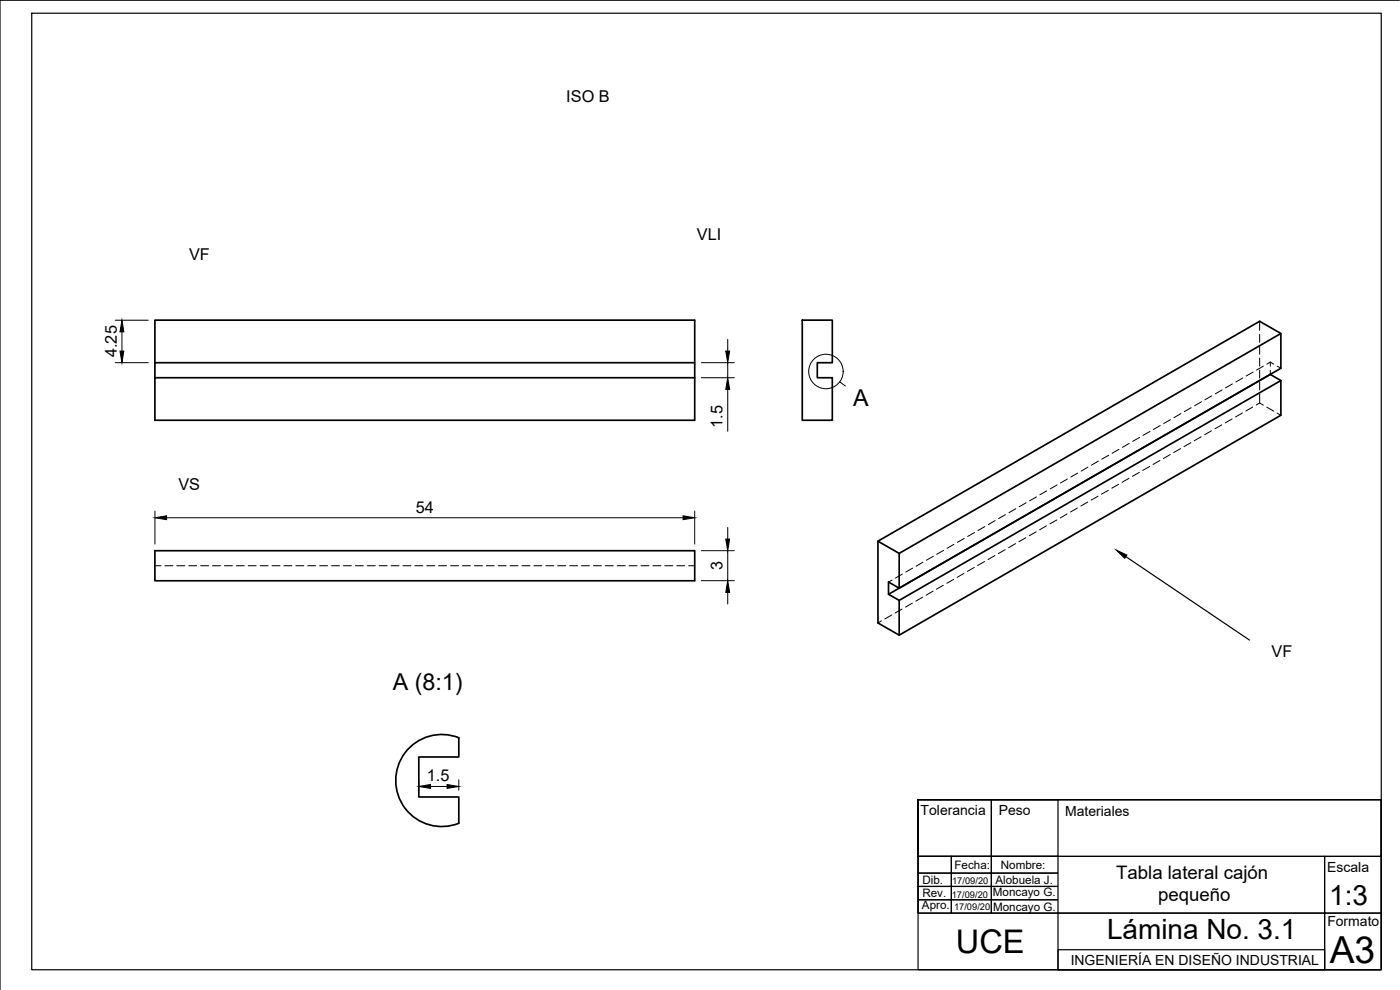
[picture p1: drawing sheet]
<svg xmlns="http://www.w3.org/2000/svg" width="420mm" height="297mm" viewBox="0 0 420 297" stroke-linecap="round" stroke-linejoin="round" font-family="sans-serif">
<!-- layer: Visible -->
<path d="M240.8 96.1h9v12.7h-4.5v4.5h4.5v12.8h-9zM46.5 108.8v-12.7h162v30h-162v-12.8h162M208.5 108.8h-162v4.5M381.2 112.3l3.2 1.9v10.4l-114.5 66-6.4-3.7v-24.5l114.5-66 6.4 3.7v10.4l-114.5 66-3.2-1.9v3.7M381.2 112.3l-114.5 66 3.2 1.8M381.2 112.3h.1M384.4 114.2l-114.5 65.9v10.5M384.4 100.1l-114.5 65.9M46.5 165.2h162v9.1h-162zM263.5 162.4l6.4 3.6v10.5M122.4 224.8a13.8 13.8 0 0 1 15.3-3.4v5.7h-12v12h12v7.9a13.8 13.8 0 0 1-16.5-5 13.8 13.8 0 0 1 1.2-17.2z" fill="none" stroke="#000" stroke-width=".51"/>
<!-- layer: Hidden -->
<g fill="none" stroke="#000" stroke-width=".3">
<path d="M378 96.4v2.7M363.7 118.8l-2.1 1.2M366.8 117l-2.1 1.2M369.9 115.2l-2.1 1.2M373 113.4l-2.1 1.2M376 111.6l-2 1.2M378 100.3v2.4M378 103.9v2.4M378 107.5v2.4M378 111v2.4M378 114.6v2.4M378 118.2v2.7"/>
<path d="M379.2 109.9l-2.1 1.1M381.2 108.7l1.1 .6M381.2 108.7v1.2M381.2 111.1v1.2M381.2 108.7l-1 .6M383.3 109.9l1.1 .6M329.6 138.4l-2 1.2M332.7 136.6l-2.1 1.2M335.8 134.8l-2 1.2M338.9 133l-2.1 1.2M342 131.2l-2.1 1.2M345 140l-2.1 1.1"/>
<path d="M345.1 129.5l-2.1 1.1M348.1 138.2l-2.1 1.2M348.2 127.7l-2.1 1.2M351.2 136.4l-2.1 1.2M351.3 125.9l-2.1 1.2M354.3 134.6l-2.1 1.2M354.4 124.1l-2.1 1.2M357.4 132.8l-2.1 1.2M357.5 122.3l-2.1 1.2M360.5 131l-2.1 1.2M360.6 120.6l-2.1 1.1M363.6 129.3l-2.1 1.1"/>
<path d="M366.7 127.5l-2.1 1.2M369.8 125.7l-2.1 1.2M372.9 123.9l-2.1 1.2M376 122.1l-2.1 1.2M378 120.9l1.2 .7M378 120.9l-1 .6M380.2 122.2l2 1.2M383.3 124l1.1 .6M292.5 159.8l-2.1 1.2M295.6 158l-2.1 1.2M298.7 156.2l-2.1 1.2M301.8 154.4l-2.1 1.2"/>
<path d="M304.9 152.6l-2.1 1.2M308 150.9l-2.1 1.1M311 159.6l-2.1 1.1M311 149.1l-2 1.2M314 157.8l-2 1.2M314.1 147.3l-2 1.2M317.2 156l-2.1 1.2M317.2 145.5l-2 1.2M320.3 154.2l-2.1 1.2M320.3 143.7l-2 1.2M323.3 152.4l-2 1.2M323.4 142l-2 1.1"/>
<path d="M326.4 150.7l-2 1.1M326.5 140.2l-2 1.2M329.5 148.9l-2 1.2M332.6 147.1l-2 1.2M335.7 145.3l-2 1.2M338.8 143.5l-2 1.2M341.9 141.7l-2 1.2M46.5 169.7h1.8M49.5 169.7h2.4M53.1 169.7h2.4M56.6 169.7h2.4M60.2 169.7h2.4"/>
<path d="M63.8 169.7h2.4M67.4 169.7h2.3M70.9 169.7h2.4M74.5 169.7h2.4M78.1 169.7h2.4M81.6 169.7h2.4M85.2 169.7h2.4M88.8 169.7h2.4M92.4 169.7h2.3M95.9 169.7h2.4M99.5 169.7h2.4M103.1 169.7h2.4"/>
<path d="M106.7 169.7h2.3M110.2 169.7h2.4M113.8 169.7h2.4M117.4 169.7h2.3M120.9 169.7h2.4M124.5 169.7h2.4M128.1 169.7h2.4M131.7 169.7h2.3M135.2 169.7h2.4M138.8 169.7h2.4M142.4 169.7h2.4M145.9 169.7h2.4"/>
<path d="M149.5 169.7h2.4M153.1 169.7h2.4M156.7 169.7h2.3M160.2 169.7h2.4M163.8 169.7h2.4M167.4 169.7h2.4M170.9 169.7h2.4M174.5 169.7h2.4M178.1 169.7h2.4M181.7 169.7h2.3M185.2 169.7h2.4M188.8 169.7h2.4"/>
<path d="M192.4 169.7h2.4M196 169.7h2.3M199.5 169.7h2.4M203.1 169.7h2.4M206.7 169.7h1.8M267.7 174l-1 .6M270.8 172.2l-2.1 1.2M273.9 170.5l-2.1 1.1M276.9 179.2l-2.1 1.2M277 168.7l-2.1 1.2M280 177.4l-2.1 1.2M280.1 166.9l-2.1 1.2"/>
<path d="M283.1 175.6l-2.1 1.2M283.2 165.1l-2.1 1.2M286.2 173.8l-2.1 1.2M286.3 163.3l-2.1 1.2M289.3 172l-2.1 1.2M289.4 161.6l-2.1 1.1M292.4 170.3l-2.1 1.2M295.5 168.5l-2.1 1.2M298.6 166.7l-2.1 1.2M301.7 164.9l-2.1 1.2M304.8 163.1l-2.1 1.2M307.9 161.3l-2.1 1.2"/>
<path d="M264.5 186.3l-1 .6M267.6 184.5l-2 1.2M270.7 182.7l-2.1 1.2M273.8 181l-2 1.1"/>
</g>
<!-- layer: Sketch1 -->
<g fill="none" stroke="#000" stroke-width=".36">
<path d="M9.5 4h405v287h-405zM420 .1h-420v296.9M337.9 167l37.1 25.1M275.5 240v16.9h139v-16.9h-139h139v51h-139zM275.5 240h22v16.9h-22zM297.5 240h20v16.9h-20zM275.5 256.9h122v17.1h-122zM275.5 256.9h10v5.1h-10zM285.5 256.9h12v5.1h-12zM297.5 256.9h20v5.1h-20zM397.5 256.9h17v17.1h-17zM275.5 262h10v4h-10z"/>
<path d="M275.5 266h10v4h-10zM275.5 270h10v4h-10zM285.5 262h12v4h-12zM285.5 266h12v4h-12zM285.5 270h12v4h-12zM297.5 262h20v4h-20zM297.5 266h20v4h-20zM297.5 270h20v4h-20zM317.5 274h80v17h-80zM397.5 274h17v17h-17zM317.5 285h80v6h-80z"/>
</g>
<path d="M335 165l3.2 1.5-.7 1z" fill="#000" stroke="#000" stroke-width=".3"/>
<!-- layer: Dimensions -->
<g fill="none" stroke="#000" stroke-width=".3">
<path d="M34.6 96.1h9.9M36.6 99.6v5.7M34.6 108.8h9.9M210.5 108.8h9.9M210.5 113.3h9.9M218.4 101.8v3.5M218.4 108.8v4.5M218.4 116.8v12.6M46.5 153.3v9.9M50 155.3h155M208.5 153.3v9.9M218.4 158.2v3.5"/>
<path d="M210.5 165.2h9.9M210.5 174.2h9.9M218.4 165.2v9M218.4 177.7v3.5M125.7 234v3.1M129.2 236h5M137.7 234v3.1"/>
</g>
<path d="M36.6 96.1l.6 3.5h-1.2zM36 105.3h1.2l-.6 3.5zM217.8 105.3h1.2l-.6 3.5zM218.4 113.3l.6 3.5h-1.2zM46.5 155.3l3.5-.5v1.1zM205 154.8l3.5 .5-3.5 .6zM217.8 161.7h1.2l-.6 3.5zM218.4 174.2l.6 3.5h-1.2zM125.7 236l3.5-.6v1.1zM134.2 235.4l3.5 .6-3.5 .5z" fill="#000" stroke="#000" stroke-width=".3"/>
<!-- layer: Annotations -->
<g fill="none" stroke="#000" stroke-width=".3">
<path d="M252 114.6l1.7 1.2"/>
<circle cx="247.9" cy="111.5" r="5.2"/>
</g>
<text font-size="11.2" x="399.1" y="289">A3</text>
<text font-size="9.8" x="286.9" y="285.9">UCE</text>
<g font-size="8.4">
<text x="398.9" y="271.5">1:3</text>
<text x="332.2" y="281.7">Lámina No. 3.1</text>
</g>
<g font-size="7">
<text x="256" y="121.8">A</text>
<text x="117.9" y="207.1">A (8:1)</text>
</g>
<g font-size="5.6">
<text x="335" y="263.7">Tabla lateral cajón</text>
<text x="347.5" y="270.4">pequeño</text>
</g>
<g font-size="4.9">
<text x="169.9" y="30.5">ISO B</text>
<text x="209.1" y="72.1">VLI</text>
<text x="56.7" y="78">VF</text>
<text x="35" y="107.2" transform="rotate(-90 35 107.2)">4.25</text>
<text x="216.8" y="128.4" transform="rotate(-90 216.8 128.4)">1.5</text>
<text x="53.6" y="147">VS</text>
<text x="124.8" y="153.8">54</text>
<text x="216.8" y="171.1" transform="rotate(-90 216.8 171.1)">3</text>
<text x="381.6" y="197">VF</text>
<text x="128.1" y="234.4">1.5</text>
</g>
<g font-size="4.2">
<text x="276.3" y="244.4">Tolerancia</text>
<text x="299.7" y="244.5">Peso</text>
<text x="319.7" y="244.8">Materiales</text>
<text x="398.3" y="261.7">Escala</text>
<text x="398.4" y="277.9">Formato</text>
<text x="321.3" y="289.5">INGENIERÍA EN DISEÑO INDUSTRIAL</text>
</g>
<g font-size="3.5">
<text x="286.4" y="260.8">Fecha:</text>
<text x="300.4" y="260.7">Nombre:</text>
<text x="276.8" y="269.2">Rev.</text>
<text x="276.8" y="265.2">Dib.</text>
<text x="298" y="268.9">Moncayo G.</text>
<text x="298.7" y="265.1">Alobuela J.</text>
<text x="276.7" y="272.6">Apro.</text>
<text x="298" y="273.5">Moncayo G.</text>
</g>
<g font-size="2.8">
<text x="285.6" y="269.3">17/09/20</text>
<text x="285.8" y="265.2">17/09/20</text>
<text x="286.3" y="273">17/09/20</text>
</g>
</svg>
